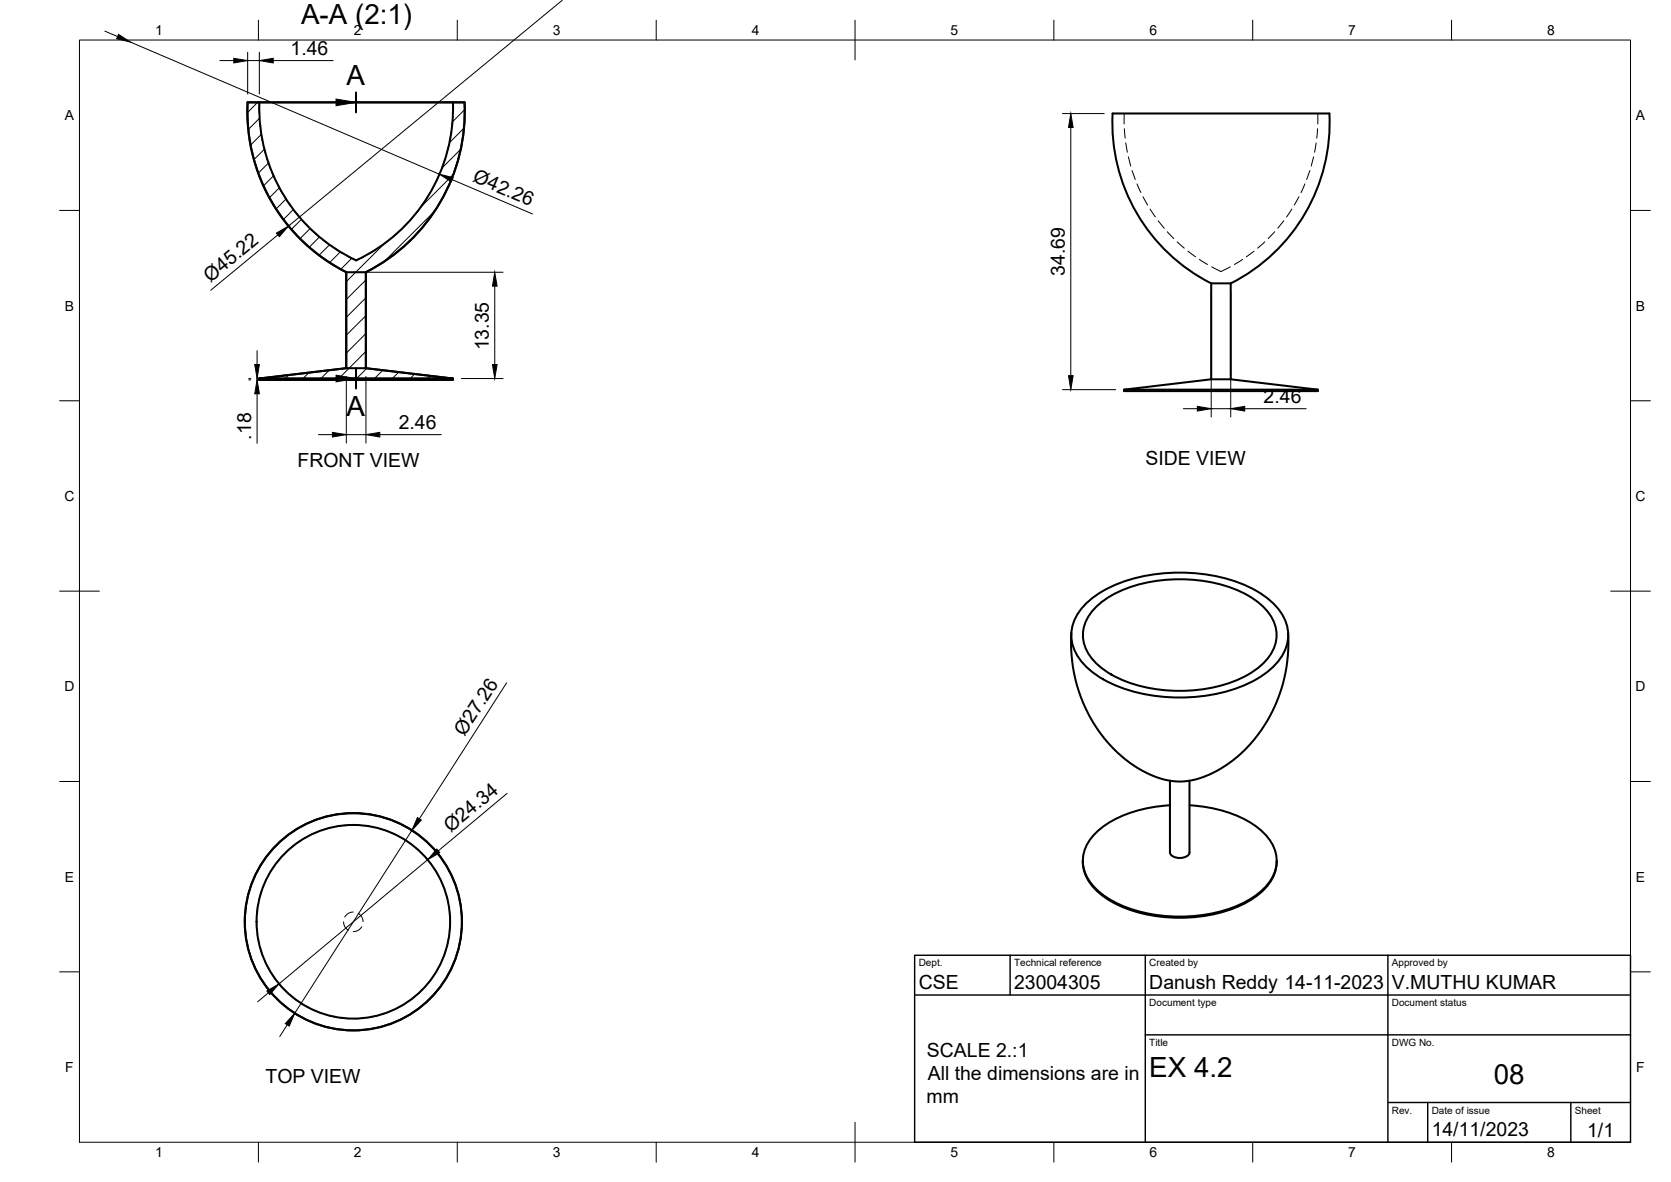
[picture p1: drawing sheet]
<svg xmlns="http://www.w3.org/2000/svg" width="420mm" height="297mm" viewBox="0 0 420 297" stroke-linecap="round" stroke-linejoin="round" font-family="sans-serif">
<!-- layer: Visible -->
<g fill="none" stroke="#000" stroke-width=".51">
<path d="M65.2 25.7a42.3 42.3 0 0 0 24.3 39.7 42.3 42.3 0 0 0 24.4-39.7M113.9 25.7h-51.6a45.2 45.2 0 0 0 24.8 42.7M113.9 25.7h2.9M116.8 25.7h-54.5a45.1 45.1 0 0 0 24.7 42.7M116.8 25.7a45.2 45.2 0 0 1-24.8 42.7M116.8 25.7a45.3 45.3 0 0 1-24.8 42.7v24.1l21.9 2.6h-48.7l21.9-2.6M87 68.4h5M87 68.4v24.1l-21.9 2.6M87.1 68.4v24.1M92 68.4v24.1M304.5 71.2h5M304.5 71.2v24.1l-21.9 2.6"/>
<path d="M304.5 71.2a45.1 45.1 0 0 1-24.7-42.7h54.4a45.1 45.1 0 0 1-24.7 42.7M309.5 71.2v24.1M65.1 95.1h48.8M87 92.5h5M92 92.5l21.9 2.6v.4h-48.8v-.4M282.6 97.9h48.8M304.5 95.3h5M309.5 95.3l21.9 2.6v.4h-48.8v-.4M269.4 159l-.1 3.9 .3 3.4 1.2 6 2 5.4 2 3.8 1.6 2.4 2.2 2.7 2.4 2.6 2.4 1.9 2.4 1.7 2.9 1.6 2.4 1 2.5 .7 2.9 .3 3.2-.3 2.1-.6 2.7-1.1 2.7-1.4 2.6-1.7 2.5-2.1 2.1-2.2 2.5-3.1 3.1-5.2 1.4-3.4 1-3 1.3-6 .2-3.4v-3.9M272.9 151.8a31.7 31.7 0 0 1 19.6-7.7 41.3 41.3 0 0 1 23.4 4.4 14.4 14.4 0 0 1 7.9 9.8 11.2 11.2 0 0 1-4.7 10.2 34.7 34.7 0 0 1-20.4 6.7 39 39 0 0 1-23-5.6 12.6 12.6 0 0 1-6.3-10 11.1 11.1 0 0 1 3.5-7.8zM275.3 152.9a27.7 27.7 0 0 1 16.4-7 37.3 37.3 0 0 1 22.2 3.8 12.5 12.5 0 0 1 7.1 9.3 10.9 10.9 0 0 1-5.6 9.5 35.6 35.6 0 0 1-23.7 4.8 27.7 27.7 0 0 1-16.4-7 9.1 9.1 0 0 1 0-13.4zM294.2 196.2v18a2.18 2.18 0 0 0 2.4 1.4 2.18 2.18 0 0 0 2.5-1.4v-18"/>
<path d="M272.3 216.3a10.4 10.4 0 0 0 4.4 8.4 33.4 33.4 0 0 0 22.2 5.9 31.2 31.2 0 0 0 17.7-5.9 10.8 10.8 0 0 0 4.4-8.1M294.2 202.4a30.3 30.3 0 0 0-18 6.3 9.5 9.5 0 0 0-3.3 10.7 15.8 15.8 0 0 0 8.5 7.8 38.8 38.8 0 0 0 32-.7 13.7 13.7 0 0 0 7.4-8.2 9.7 9.7 0 0 0-3.7-9.6 30.3 30.3 0 0 0-18-6.3M321 216.3v.3"/>
<circle cx="88.8" cy="231.6" r="27.3"/>
<circle cx="88.8" cy="231.6" r="24.3"/>
<circle cx="88.9" cy="231.6" r="27.3"/>
</g>
<!-- layer: Hidden -->
<g fill="none" stroke="#000" stroke-width=".25">
<path d="M65.2 25.7v2.7M65.2 29.6l.2 2.3M65.6 33.1l.4 2.4M66.2 36.6l.6 2.3M112.8 36.6l-.6 2.3M113.5 33.1l-.4 2.4M113.8 29.6l-.2 2.3M113.9 25.7v2.7M282.7 28.5v2.7M282.7 32.3l.2 2.4M283.1 35.9l.4 2.4M283.7 39.4l.6 2.3"/>
<path d="M330.3 39.4l-.6 2.3M330.9 35.9l-.4 2.4M331.3 32.3l-.2 2.4M331.3 28.5v2.7M67.1 40.1l.8 2.2M68.4 43.4l1 2.2M69.9 46.7l1.2 2M71.7 49.7l1.3 2M73.7 52.7l1.5 1.9M76 55.4l1.6 1.8M78.5 58l1.8 1.6M100.5 58l-1.8 1.6"/>
<path d="M103 55.4l-1.6 1.8M105.3 52.7l-1.5 1.9M107.3 49.7l-1.3 2M109.1 46.7l-1.2 2M110.6 43.4l-1 2.2M111.9 40.1l-.8 2.2M284.6 42.9l.9 2.2M285.9 46.2l1 2.2M287.4 49.5l1.2 2M289.2 52.5l1.3 2M291.2 55.5l1.5 1.8M293.5 58.2l1.6 1.8"/>
<path d="M320.5 58.2l-1.6 1.8M322.8 55.5l-1.5 1.8M324.8 52.5l-1.3 2M326.6 49.5l-1.2 2M328.1 46.2l-1 2.2M329.4 42.9l-.9 2.2M81.2 60.3l1.9 1.5M84.1 62.4l2 1.3M87.1 64.2l2.4 1.3 2.4-1.2M94.9 62.4l-2 1.3M97.8 60.3l-1.9 1.5M296 60.8l1.8 1.6"/>
<path d="M298.7 63.1l1.9 1.4M301.6 65.2l2 1.3M304.7 67l2.3 1.2 2.4-1.1M312.4 65.2l-2 1.3M315.3 63.1l-1.9 1.4M318 60.8l-1.8 1.6M68.9 217.7l-1.3 2M71.1 215l-1.5 1.8M73.7 212.5l-1.8 1.6M76.7 210.6l-2 1.2M79.9 209l-2.2 1M83.3 207.9l-2.3 .7"/>
<path d="M86.8 207.4l-2.4 .3M88 207.3l2.3 .1M91.5 207.4l2.4 .4M95 208.1l2.3 .7M98.4 209.2l2.1 1.1M101.5 210.9l2 1.3M104.4 212.9l1.8 1.7M107 215.4l1.5 1.9M109.2 218.2l1.2 2.1M64.5 231v2.4M64.7 234.6l.4 2.3M64.8 227.5l-.3 2.4"/>
<path d="M65.3 238.1l.8 2.3M65.7 224.1l-.6 2.2M67.1 220.8l-1 2.1M86.4 231.7l.3 1.2 .9 .9M88.8 229.2l-1.1 .3-1 .9M90 229.5l.9 .9 .4 1.2M91 232.9l-1.1 1-1.1 .2M110.9 221.3l.9 2.2M112.2 238.7l-.8 2.2M112.2 224.6l.5 2.4M112.9 235.2l-.4 2.3M112.9 228.1l.3 2.4"/>
<path d="M113.2 231.7l-.1 2.3M66.5 241.4l1.1 2.2M68.2 244.6l1.4 1.9M70.3 247.4l1.6 1.8M72.8 250l1.9 1.5M75.6 252.1l2.1 1.2M78.8 253.8l2.2 .9M82.1 255.1l2.3 .5M85.6 255.8l2.3 .2M91.5 255.9l-2.4 .1M95 255.2l-2.3 .5M98.4 254.1l-2.3 .8"/>
<path d="M101.5 252.4l-2.1 1.2M104.4 250.4l-1.9 1.4M107 247.9l-1.7 1.7M109.2 245.1l-1.5 1.9M110.9 242l-1.1 2.1"/>
</g>
<!-- layer: BORDER -->
<g fill="none" stroke="#000" stroke-width=".25">
<path d="M20 10.1h390v276.9h-390zM65 5.1v5M115 5.1v5M165 5.1v5M215 5.1v10M265 5.1v5M315 5.1v5M365 5.1v5M15 52.9h5M410 52.9h5M15 100.7h5M410 100.7h5"/>
<path d="M15 148.6h10M405 148.6h10M15 196.4h5M410 196.4h5M15 244.2h5M410 244.2h5M65 287v5M115 287v5M165 287v5M215 282.1v9.9M265 287v5M315 287v5"/>
<path d="M365 287v5"/>
</g>
<!-- layer: TITLEBLOCK -->
<path d="M230 240.1h180v46.9h-180zM230 250h180M254 240.1v9.9M288 240.1v46.9M349 240.1v46.9M288 260.1h122M349 277.1h61M359 277.1v9.9M395 277.1v9.9" fill="none" stroke="#000" stroke-width=".36"/>
<!-- layer: FD_Dimensions -->
<g fill="none" stroke="#000" stroke-width=".25">
<path d="M26.4 7.8l3.2 1.4M32.8 10.6l77.7 33.2M55.3 15.2h3.5M62.3 13.1v10.5M62.3 15.2h2.9M65.2 13.1v10.5M68.7 15.2h15.1M141.4 .1l-68.8 56.7M267.1 28.5h10.5M269.2 32v62.4M69.8 59l-16.8 13.9M113.7 45.2l20.2 8.6"/>
<path d="M89.2 68.4h37.3M124.4 71.9v19.7M304.5 73.3v31.5M309.5 73.3v31.5M62.5 95.1h.6M62.5 95.5h.6M64.6 88.1v3.5M64.6 95.1v.4M64.6 99v12.4M87.1 94.6v16.7M92 94.6v16.7M116 95.1h10.5"/>
<path d="M267.1 97.9h13.4M80.1 109.2h3.5M87.1 109.2h4.9M95.5 109.2h15.5M297.5 102.7h3.6M304.5 102.7h5M313 102.7h15.4M127.4 171.6l-21.9 34.2M127.5 199.4l-17.3 14.4M103.5 208.7l-29.4 45.9M107.5 216.1l-37.4 31.2M67.5 249.5l-2.7 2.2"/>
<path d="M72.2 257.5l-1.9 3"/>
</g>
<g fill="#000" stroke="#000" stroke-width=".25">
<path d="M29.8 8.6l3 2-3.5-.9zM58.8 14.7l3.5 .5-3.5 .6zM65.2 15.2l3.5-.5v1.1zM269.2 28.5l.6 3.5h-1.1zM69.5 58.6l3.1-1.8-2.4 2.7zM110.5 43.8l3.4 .8-.4 1.1zM124.4 68.4l.6 3.5h-1.2zM64.1 91.6h1.1l-.6 3.5zM64.6 95.5l.6 3.5h-1.1zM123.8 91.6h1.2l-.6 3.5zM268.7 94.4h1.1l-.6 3.5zM83.6 108.7l3.5 .5-3.5 .6z"/>
<path d="M92 109.2l3.5-.5v1.1zM301.1 102.1l3.4 .6-3.4 .6zM309.5 102.7l3.5-.6v1.2zM105 205.5l.9 .6-2.4 2.6zM109.8 213.4l.8 .9-3.1 1.8zM67.1 249.1l3-1.8-2.3 2.6zM74.1 254.6l-1.4 3.3-1-.7z"/>
</g>
<!-- layer: Hatching -->
<g fill="none" stroke="#000" stroke-width=".25">
<path d="M64.8 25.7l-2.6 2.6M65.3 29.7l-2.9 2.8M65.7 33.8l-2.7 2.7M66.5 37.5l-2.6 2.6M114.2 25.7l-.3 .3M115.9 37.5l-4.8 4.7M116.7 32.2l-3.7 3.7M116.9 27.5l-3.1 3.1M67.5 41l-2.5 2.5M68.8 44.2l-2.5 2.5M70.2 47.2l-2.4 2.5M71.9 50l-2.5 2.5"/>
<path d="M73.7 52.7l-2.4 2.5M75.8 55.1l-2.5 2.5M78 57.5l-2.6 2.5M80.3 59.6l-2.6 2.5M109.4 53l-12.8 12.8M114 43.8l-8.2 8.2M82.8 61.5l-2.6 2.6M85.6 63.3l-2.7 2.7M88.4 64.9l-2.7 2.8M92 70.3l-4.9 5M92 74.8l-4.9 4.9M92 79.3l-4.9 4.9"/>
<path d="M96.5 61.3l-9.4 9.5M67.5 94.8l-.3 .3M72.6 94.2l-.9 .9M77.7 93.6l-1.5 1.5M82.8 93l-2.1 2.1M92 83.8l-4.9 4.9M92 88.3l-6.8 6.8M92.2 92.5l-2.5 2.6M96.3 93l-2.1 2.1M100.3 93.5l-1.6 1.6M104.3 94l-1.2 1.1M108.3 94.5l-.7 .6"/>
<path d="M112.3 94.9l-.2 .2"/>
</g>
<!-- layer: Section Lines -->
<path d="M89.5 23.2v5M89.5 92.6v5" fill="none" stroke="#000" stroke-width=".51"/>
<path d="M79.5 25.7h5M79.5 95.1h5" fill="none" stroke="#000" stroke-width=".25"/>
<path d="M84.5 24.9l5 .8-5 .9zM84.5 94.3l5 .8-5 .9z" fill="#000" stroke="#000" stroke-width=".25"/>
<g font-size="7">
<text x="75.7" y="6">A-A (2:1)</text>
<text x="87.2" y="21.2">A</text>
<text x="87.2" y="104.6">A</text>
<text x="289" y="270.6">EX 4.2</text>
<text x="375.6" y="272.3">08</text>
</g>
<g font-size="4.9">
<text x="73.1" y="13.8">1.46</text>
<text x="118.6" y="45.6" transform="rotate(23 118.6 45.6)">Ø42.26</text>
<text x="52.9" y="71" transform="rotate(-39 52.9 71)">Ø45.22</text>
<text x="267.8" y="69.3" transform="rotate(-90 267.8 69.3)">34.69</text>
<text x="122.9" y="88.1" transform="rotate(-90 122.9 88.1)">13.35</text>
<text x="317.7" y="101.2">2.46</text>
<text x="100.3" y="107.8">2.46</text>
<text x="63.2" y="110.5" transform="rotate(-90 63.2 110.5)">.18</text>
<text x="74.8" y="117.3">FRONT VIEW</text>
<text x="288" y="116.9">SIDE VIEW</text>
<text x="116.8" y="185.3" transform="rotate(-57 116.8 185.3)">Ø27.26</text>
<text x="113.3" y="209.2" transform="rotate(-40 113.3 209.2)">Ø24.34</text>
<text x="231" y="248.5">CSE</text>
<text x="255" y="248.5">23004305</text>
<text x="289" y="248.5">Danush Reddy 14-11-2023</text>
<text x="350" y="248.5">V.MUTHU KUMAR</text>
<text x="233.1" y="265.5">SCALE 2.:1</text>
<text x="66.8" y="272.1">TOP VIEW</text>
<text x="233.3" y="271.3">All the dimensions are in</text>
<text x="233" y="277.2">mm</text>
<text x="360" y="285.5">14/11/2023</text>
<text x="399.1" y="285.7">1/1</text>
</g>
<g font-size="3.5">
<text x="39" y="8.8">1</text>
<text x="89" y="8.8">2</text>
<text x="139" y="8.8">3</text>
<text x="189" y="8.8">4</text>
<text x="239" y="8.8">5</text>
<text x="289" y="8.8">6</text>
<text x="339" y="8.8">7</text>
<text x="389" y="8.8">8</text>
<text x="16.3" y="30.2">A</text>
<text x="411.3" y="30.2">A</text>
<text x="16.3" y="78">B</text>
<text x="411.3" y="78">B</text>
<text x="16.2" y="125.9">C</text>
<text x="411.2" y="125.9">C</text>
<text x="16.2" y="173.7">D</text>
<text x="411.2" y="173.7">D</text>
<text x="16.3" y="221.6">E</text>
<text x="411.3" y="221.6">E</text>
<text x="16.4" y="269.4">F</text>
<text x="411.4" y="269.4">F</text>
<text x="39" y="290.8">1</text>
<text x="89" y="290.8">2</text>
<text x="139" y="290.8">3</text>
<text x="189" y="290.8">4</text>
<text x="239" y="290.8">5</text>
<text x="289" y="290.8">6</text>
<text x="339" y="290.8">7</text>
<text x="389" y="290.8">8</text>
</g>
<g font-size="2.5">
<text x="231" y="242.9">Dept.</text>
<text x="255" y="242.9">Technical reference</text>
<text x="289" y="242.9">Created by</text>
<text x="350" y="242.9">Approved by</text>
<text x="289" y="252.8">Document type</text>
<text x="350" y="252.8">Document status</text>
<text x="289" y="262.9">Title</text>
<text x="350" y="262.9">DWG No.</text>
<text x="350" y="279.9">Rev.</text>
<text x="360" y="279.9">Date of issue</text>
<text x="396" y="279.9">Sheet</text>
</g>
</svg>
